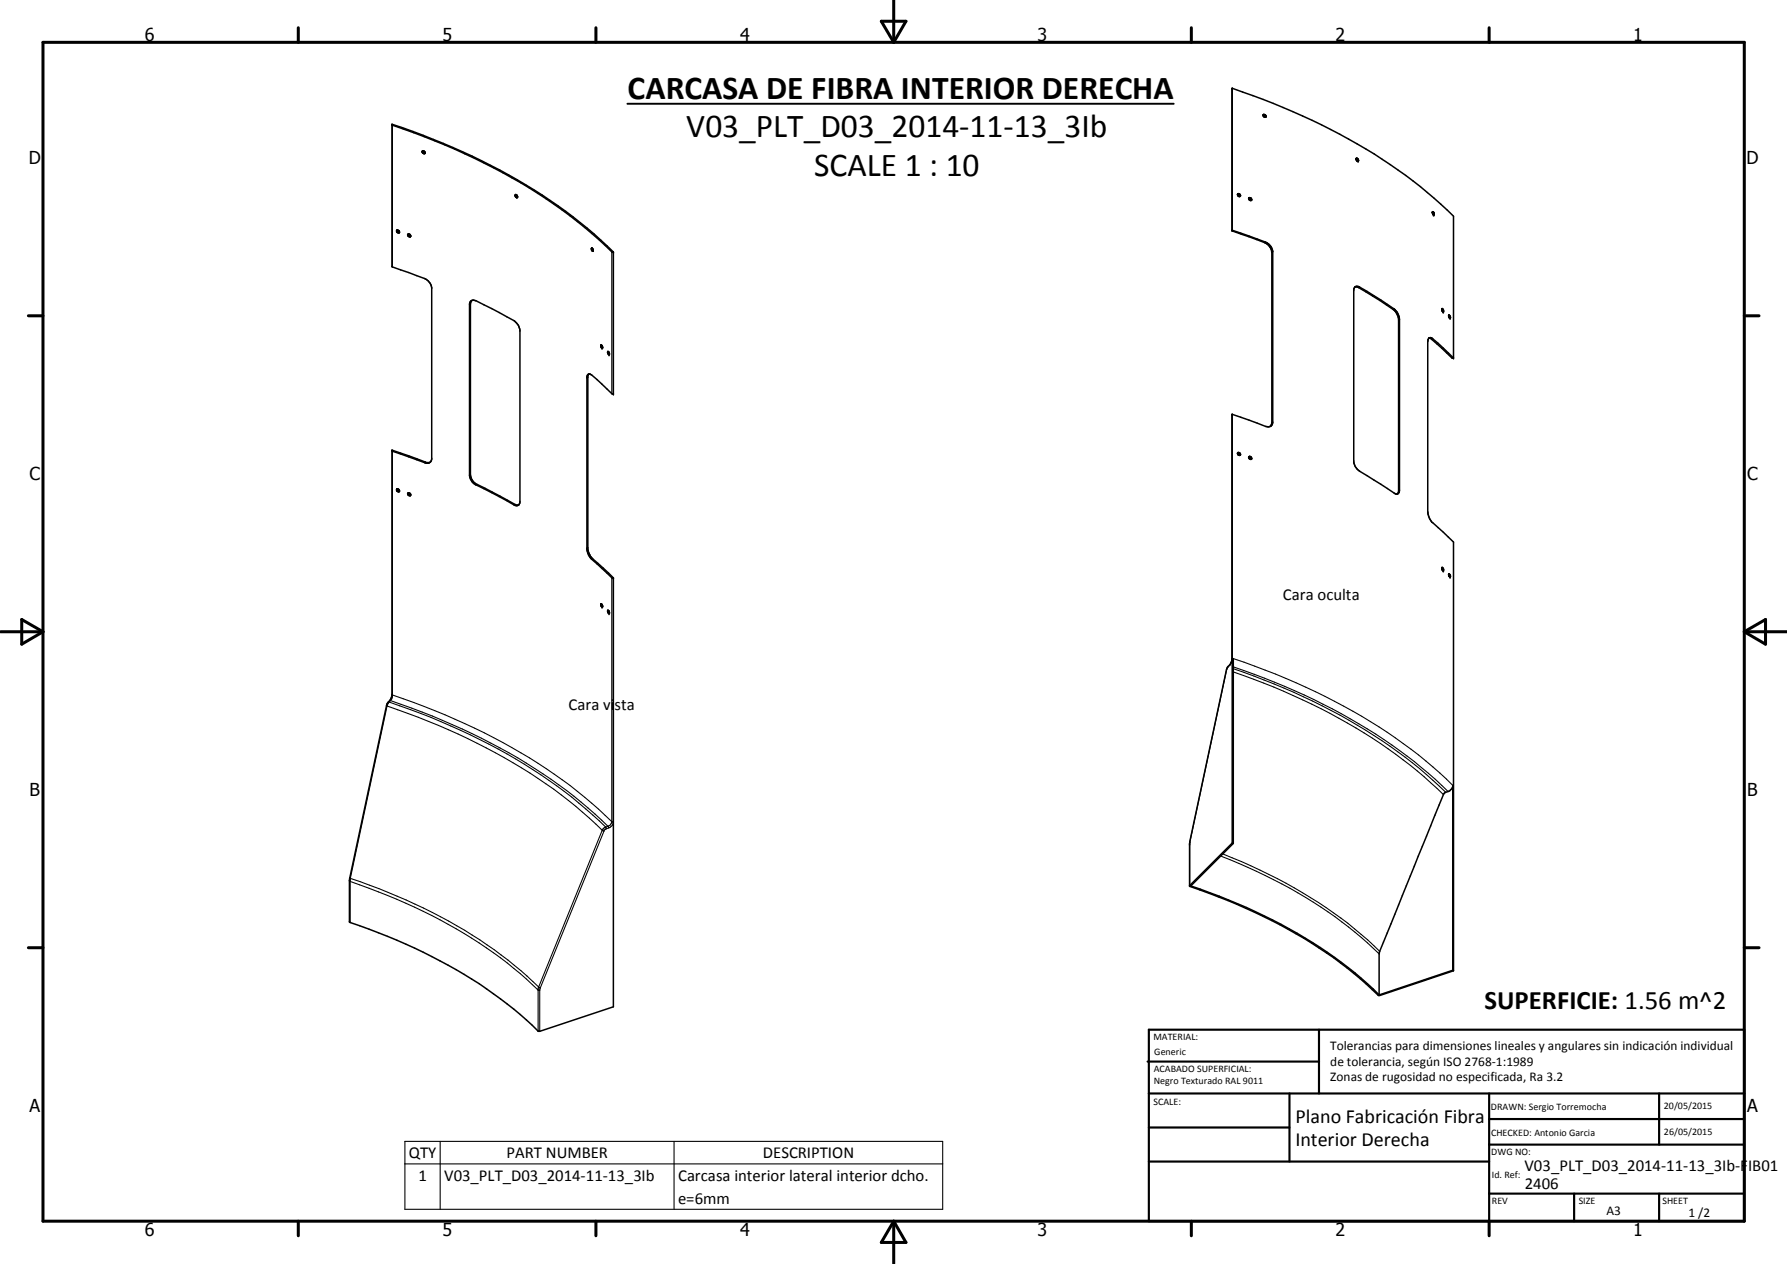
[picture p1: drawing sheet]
<svg xmlns="http://www.w3.org/2000/svg" width="420mm" height="297mm" viewBox="0 0 420 297" stroke-linecap="round" stroke-linejoin="round" font-family="sans-serif">
<g fill="none" stroke="#000" stroke-width=".35">
<path d="M92.1 29.3a150.5 150.5 0 0 1 41.9 21.4l5.1 4.2 4.7 4.3h.4M99.3 35.6l.1-.2a.49 .49 0 0 1 .5 .7l-.5-.1zM99.5 35.4l.1 .5 .3 .1M99.9 36h.1M99.9 36.1h.1M289.7 20.7v33.5l8.1 3.1a2.93 2.93 0 0 1 1.2 2v40a.93 .93 0 0 1-.4 1 .93 .93 0 0 1-1.1-.1l-7.8-2.8M289.7 20.7a147.2 147.2 0 0 1 44.3 23.2l7.7 6.9v33.3M289.7 20.7v33.4M297 27l.1-.1a.5 .5 0 0 1 .6 .5 .43 .43 0 0 1-.5 0 .43 .43 0 0 1-.2-.4zM297 27l.4 .2 .1 .4M297 26.9h.1M318.8 37.3l.3 .2 .1 .4"/>
<path d="M318.9 37.6h.1M319 37.7v.1M319 37.8l.1 .1 .3-.1M319.4 37.6h.1M319.4 37.6l-.4-.4-.2 .1 .2 .4M319.4 37.6v.1M319.4 37.7v.1M93.4 54.1h-.1M93.4 54.1a.38 .38 0 0 0 0 .5 .38 .38 0 0 0 .5 0M93.4 54.1l.5 .2v.3M93.5 54.1l.1 .4 .3 .1M95.9 55a.43 .43 0 0 1 .5 .1 .43 .43 0 0 1 .1 .6l-.5-.2z"/>
<path d="M96.1 55l.1 .4 .4 .1M121.2 45.7l.4 .3v.5l-.4-.3zM121.3 45.7l.4 .7M121.4 45.8h.1M121.4 46.4h.1M139.1 58.3v.5l.4 .3-.1-.6M139.1 58.3v.1M139.1 58.3h.2M139.3 58.3l.2 .5M139.3 58.3v.2M139.3 58.5h.1M144.2 59.2v33.4l-.4-.1-4.7-4.4-.6-.2"/>
<path d="M144.2 59.2a126 126 0 0 0-42.3-26.4l-7.3-2.8-2.5-.7v33.4l7.7 2.7a2.98 2.98 0 0 1 1.7 2.2v40.3l-.1 .4-.4 .4M289.7 54.1l7.8 2.8a2.8 2.8 0 0 1 1.7 2.2v40.3l-.1 .4-.4 .4M289.7 54.1h.1M291 45.6l.4 .2v.4M293.6 46.5l.2-.1 .4 .3M293.6 46.5l.1 .4 .3 .2 .3-.1-.1-.3M293.6 46.6l.4 .2v.3M294.2 46.7h.1M336.8 49.9l.2 .6M337 50.5l-.2-.5 .1-.3 .3 .4-.1 .4M337 50.5h.1M337.1 50.5h.1"/>
<path d="M110.9 70.6l1.1 .1 8.9 4.7 .8 .8 .5 1.1v40.7l-.2 .7M110.9 70.6l-.3 .2-.2 .6v40.4l.1 .5a2.79 2.79 0 0 0 1.5 1.7l9.1 4.8 .9-.1M110.9 70.6l-.3 .9 .1 40.5 .5 1 .8 .8 9.1 4.7 .9 .2M318.5 67.5a.85 .85 0 0 1 1.2 0l8.2 5.2 .6 .7 .5 1.2v40.7a.75 .75 0 0 1-.9 .8l-8.4-5.4a3.4 3.4 0 0 1-1.4-2.1v-40.6zM318.6 67.4l.9 .2 8.1 5.1a3.3 3.3 0 0 1 1.2 2.2v40.6l-.1 .5M335.9 79.5l.6 .1 4.8 4.5h.4M339 72.6l.1-.1a.5 .5 0 0 1 .2 .8l-.3-.4zM339 72.7l.2 .5M339 73l.1 .1M339.1 73.2h.1M339.4 73.2h.1M340.6 74.2l.2 .5"/>
<path d="M340.6 74a.5 .5 0 0 1 .3 .8l-.3-.3zM340.9 74.3h.1M138.5 87.9l-.3 .5v40.6l.2 .8 .7 1.3 5.1 4.7M138.5 87.9l-.4 .2-.1 .4v40.7l.4 1.2 .5 .8 4.9 4.6h.4M141.3 81.1a.47 .47 0 0 1 .3 .7l-.3-.3zM141.5 81.2l.2 .5M141.5 81.3h.1M141.6 81.8h.1M142.9 82.6l.3 .2v.6l-.3-.3zM143.1 82.7l.2 .5M143.2 83.4h.1M289.7 97.4v57.4l-.4 1.2-.7 .8-.2 .6-8.7 40.5v10.3a130.1 130.1 0 0 1 37.1 19.3l3 2.5 4.3 3.9 17.6-5.8"/>
<path d="M289.7 97.4v100.7M341.7 84.1l-3.6-3.4-1.6-1.3a.58 .58 0 0 0-.7 .1 .58 .58 0 0 0-.1 .6v40.7l.4 1.1 .5 .8 5.1 4.7v100.7M92.1 105.9l7.9 2.9 1-.1M93.3 114.9a.52 .52 0 0 1 .6 .5M93.4 114.9a.42 .42 0 0 0 0 .5 .42 .42 0 0 0 .5 .1M93.5 114.9l.1 .4 .3 .1M93.9 115.5h.1M93.9 115.4v.1M95.9 115.9a.43 .43 0 0 1 .5 .1 .43 .43 0 0 1 .1 .5 .53 .53 0 0 1-.7-.5zM96.1 115.8l.1 .4 .4 .2M101 108.7h-.7l-8.2-2.9v57.6a3.2 3.2 0 0 1-1.1 2l-8.8 41.1v10.2a130.8 130.8 0 0 1 35.5 18l4.6 3.7 4.3 4 17.6-5.8v-100.8M290.9 106.6h.1"/>
<path d="M291 106.4a.38 .38 0 0 1 .5 .1 .38 .38 0 0 1 0 .5M291 106.4v.1M291 106.6l.1 .3M291 106.5l.4 .2v.3M291 106.5l-.1 .1M291.1 106.9h.1M291.2 106.9l.3 .1M293.6 107.4l.1 .3 .3 .2h.3l-.1-.4M293.6 107.4a.34 .34 0 0 1 .3-.2 .34 .34 0 0 1 .3 .3M293.6 107.4l.4 .2v.3M293.8 107.4v.1M294.2 107.5h.1"/>
<path d="M328.7 116l-.1 .1M339 133.5l.2 .5M339.1 134l.1 .1M339.3 133.6l.1 .5h-.2M339.3 133.5l-.3-.1 .2 .7M339.3 133.5v.1M339.4 134h.1M340.6 134.9a.42 .42 0 0 1 .4 .3 .42 .42 0 0 1-.1 .4l-.3-.3zM340.6 135l.2 .6M340.9 135.6h.1M141.3 141.9a.47 .47 0 0 1 .3 .8l-.3-.3zM141.5 142l.2 .5"/>
<path d="M141.5 142.1v.1M141.6 142.6h.1M143.1 143.5l-.2-.1v.4l.3 .4M143.1 143.5l.2 .5M143.1 143.5l.2 .4-.1 .3M143.2 144.2h.1M290 154.8v43.4M289.7 198.1l.3 .1M289.7 198.1l-10 10.1M290 198.2l-10 10a119.3 119.3 0 0 1 41.5 23l2.8 2.6M341.6 184.6v43.4M341.6 184.8a2.09 2.09 0 0 1-1.8 1.5l-.4 .4-2.1 4.9-13 32.1v10.1"/>
<path d="M341.6 228l.1 .1M341.6 228l-17.3 5.8"/>
<circle cx="291.3" cy="45.8" r=".35"/>
</g>
<g fill="#000">
<circle cx="92.2" cy="29.2" r=".18"/>
<circle cx="99.3" cy="35.5" r=".18"/>
<circle cx="289.7" cy="20.7" r=".18"/>
<circle cx="319.3" cy="37.9" r=".18"/>
<circle cx="121.2" cy="45.8" r=".18"/>
<circle cx="139.3" cy="58.3" r=".18"/>
<circle cx="144.2" cy="59.2" r=".18"/>
<circle cx="289.7" cy="54.1" r=".18"/>
<circle cx="336.8" cy="49.8" r=".18"/>
<circle cx="337" cy="50.5" r=".18"/>
<circle cx="337.1" cy="50.5" r=".18"/>
<circle cx="339.3" cy="73.3" r=".18"/>
<circle cx="339.4" cy="73.3" r=".18"/>
<circle cx="340.9" cy="74.8" r=".18"/>
<circle cx="141.5" cy="81.2" r=".18"/>
<circle cx="141.6" cy="81.8" r=".18"/>
<circle cx="143.2" cy="83.4" r=".18"/>
<circle cx="144.2" cy="92.6" r=".18"/>
<circle cx="289.7" cy="97.4" r=".18"/>
<circle cx="341.7" cy="84.1" r=".18"/>
<circle cx="92.2" cy="105.8" r=".18"/>
<circle cx="144.2" cy="135.8" r=".18"/>
<circle cx="339.3" cy="134.1" r=".18"/>
<circle cx="339.4" cy="134.1" r=".18"/>
<circle cx="340.9" cy="135.6" r=".18"/>
<circle cx="141.5" cy="142" r=".18"/>
<circle cx="141.6" cy="142.7" r=".18"/>
<circle cx="142.9" cy="143.4" r=".18"/>
<circle cx="143.2" cy="144.2" r=".18"/>
</g>
<g fill="none" stroke="#000" stroke-width=".25">
<path d="M92.3 29.4v33.3M289.7 20.7v33.4M143.8 59.2v33.3M144.2 59.2v33.4M297.5 56.9l-.2 .1M299.2 59.2l-.2 .1M110.6 71.5l-.2 .1M319.7 67.5l-.2 .1M327.8 72.6l-.2 .1M329 75.1l-.2 .1M336.9 79.6l-.3 .2M138.2 88.7l-.2 .1"/>
<path d="M289.7 97.4v57.5l-.5 1.4-.6 .5-.2 .6M299.2 99.2l-.2 .1M92.3 106v57.7l-.2 .6-.7 .8-.4 .8M100 108.6l-.2 .1M110.6 111.5l-.2 .1M112.2 113.8l-.2 .2M121.1 118.5l-.2 .2M329 115.1l-.2 .1M138.2 128.7l-.2 .1M139.3 131.3l-.2 .1M143.8 135.8v57.3M144.2 135.8v57.5l-.3 .7-.8 .6"/>
<path d="M288.4 157.4l-8.6 40.5M288.4 157.4h.1M288.8 156.6l-.1 .1M289.1 156.3v.1M289.1 156.3h.1M289.7 154.7v.1M290 154.8a142.1 142.1 0 0 1 45.2 24l6.4 5.8M290 156.7a136.8 136.8 0 0 1 47.5 26.4l3 2.9M290 157.1a135.9 135.9 0 0 1 45.4 24.9l4.5 4.2M290 157.9a137.2 137.2 0 0 1 44.8 24.6l4.6 4.2M90.9 165.8l.1 .1M91 165.9l-8.6 40.5"/>
<path d="M91 165.9a144.9 144.9 0 0 1 42.7 22.2l4.9 4.2 3 2.8M91.3 165a140 140 0 0 1 43.1 22.3l8 7.1M91.6 164.7a140.2 140.2 0 0 1 45 23.8l6.3 5.7M92.1 163.2a159.1 159.1 0 0 1 38.2 18.7 103.6 103.6 0 0 1 13.5 11.2M141.6 195.1l.4 .2M141.6 195.1l-15 36.8M142 195.3l-15 36.9M142.4 194.4l.1 .4M142.4 194.4l-.8 .7M142.5 194.8l-.5 .5M142.9 194.2l.2 .4M142.9 194.2l-.5 .2"/>
<path d="M143.1 194.6l-.6 .2M143.8 193.1l.4 .1M143.8 193.1l-.3 .8-.6 .3M279.7 198.5v.1M279.7 198.5h.1M279.7 197.9h.1M279.8 197.9l-.1 10.2M82.2 207a132.6 132.6 0 0 1 37.1 19.3l3 2.5 4.3 3.9h.3M82.2 206.3l.2 .1M82.2 206.3h.1M82.4 206.4l-.1 10.4M82.4 206.4a119.7 119.7 0 0 1 40.1 21.7l4.1 3.8"/>
<path d="M287 201.2a109.6 109.6 0 0 1 37.3 23M287.5 200.7a115.4 115.4 0 0 1 34.1 20.2l2.8 2.7M126.6 231.9l-.1 .4v10M126.6 231.9l.4 .3M127 232.2l-.1 .4v9.8M95.2 268.2h126.4v16h-126.4zM95.2 273.5h126.4M103.5 268.2v16M158.5 268.2v16"/>
</g>
<path d="M147.5 24.4h128.5" fill="none" stroke="#000" stroke-width=".46"/>
<g fill="none" stroke="#000" stroke-width=".71">
<path d="M10.1 9.9h400v277.1h-400zM70.1 6.5v3.4M140.1 6.5v3.4M207.2 5h5.8l-2.9 4.9zM210.1 0v9.9M280.1 6.5v3.4M350.1 6.5v3.4M6.7 74.2h3.4M410.1 74.2h3.5M.1 148.5h10M5.1 145.6l5 2.9-5 2.9zM410.1 148.5h10"/>
<path d="M410.1 148.5l5-2.9v5.8zM6.7 222.7h3.4M410.1 222.7h3.5M70.1 287v3.4M140.1 287v3.4M210.1 287v10M210.1 287l2.9 5h-5.8zM280.1 287v3.4M350.1 287v3.4"/>
</g>
<g fill="none" stroke="#000" stroke-width=".51">
<path d="M269.8 249.5h40.3M270.1 242h140v45h-140zM270.1 257h140M303.2 257v16M310.1 242v15M350.1 257v30M390.1 257v12M270.1 265h33.1M270.1 273h80M350.1 269h60M350.1 263h60M350.1 280.5h60"/>
<path d="M370.1 280.5v6.5M390.1 280.5v6.5"/>
</g>
<g font-size="7.9">
<text x="147.6" y="23.3">CARCASA DE FIBRA INTERIOR DERECHA</text>
<text x="161.4" y="32.3">V03_PLT_D03_2014-11-13_3Ib</text>
<text x="191.4" y="41.3">SCALE 1 : 10</text>
</g>
<text font-size="6.3" x="349" y="237">SUPERFICIE: 1.56 m^2</text>
<g font-size="4.7">
<text x="304.6" y="263.9">Plano Fabricación Fibra</text>
<text x="304.6" y="269.3">Interior Derecha</text>
</g>
<g font-size="4.2">
<text x="34" y="9.6">6</text>
<text x="104" y="9.6">5</text>
<text x="174" y="9.6">4</text>
<text x="244" y="9.6">3</text>
<text x="314" y="9.6">2</text>
<text x="384" y="9.6">1</text>
<text x="6.8" y="38.7">D</text>
<text x="410.6" y="38.7">D</text>
<text x="7" y="112.9">C</text>
<text x="410.8" y="112.9">C</text>
<text x="7" y="187.1">B</text>
<text x="410.8" y="187.1">B</text>
<text x="7" y="261.4">A</text>
<text x="410.8" y="261.4">A</text>
<text x="34" y="290.4">6</text>
<text x="104" y="290.4">5</text>
<text x="174" y="290.4">4</text>
<text x="244" y="290.4">3</text>
<text x="314" y="290.4">2</text>
<text x="384" y="290.4">1</text>
</g>
<g font-size="3.9">
<text x="301.6" y="140.9">Cara oculta</text>
<text x="133.7" y="166.9">Cara vista</text>
<text x="96.1" y="272.2">QTY</text>
<text x="119.1" y="272.2">PART NUMBER</text>
<text x="179.4" y="272.2">DESCRIPTION</text>
<text x="358.5" y="275.1">V03_PLT_D03_2014-11-13_3Ib-FIB01</text>
<text x="98.4" y="277.5">1</text>
<text x="104.4" y="277.5">V03_PLT_D03_2014-11-13_3Ib</text>
<text x="159.4" y="277.5">Carcasa interior lateral interior dcho.</text>
<text x="358.5" y="279.4">2406</text>
<text x="159.4" y="282.8">e=6mm</text>
</g>
<g font-size="3.1">
<text x="312.7" y="246.8">Tolerancias para dimensiones lineales y angulares sin indicación individual</text>
<text x="312.7" y="250.4">de tolerancia, según ISO 2768-1:1989</text>
<text x="312.7" y="254">Zonas de rugosidad no especificada, Ra 3.2</text>
<text x="377.7" y="285.6">A3</text>
<text x="397" y="285.9">1 /2</text>
</g>
<g font-size="2.4">
<text x="271.2" y="244.4">MATERIAL:</text>
<text x="271.3" y="252">ACABADO SUPERFICIAL:</text>
<text x="271.4" y="247.9">Generic</text>
<text x="271.3" y="254.6">Negro Texturado RAL 9011</text>
<text x="271.2" y="259.7">SCALE:</text>
<text x="350.6" y="260.8">DRAWN: Sergio Torremocha</text>
<text x="391.2" y="260.6">20/05/2015</text>
<text x="350.6" y="267">CHECKED: Antonio Garcia</text>
<text x="391.2" y="266.7">26/05/2015</text>
<text x="350.6" y="271.4">DWG NO:</text>
<text x="350.8" y="276.9">Id. Ref:</text>
<text x="350.8" y="282.8">REV</text>
<text x="371.2" y="282.9">SIZE</text>
<text x="390.9" y="282.9">SHEET</text>
</g>
</svg>
